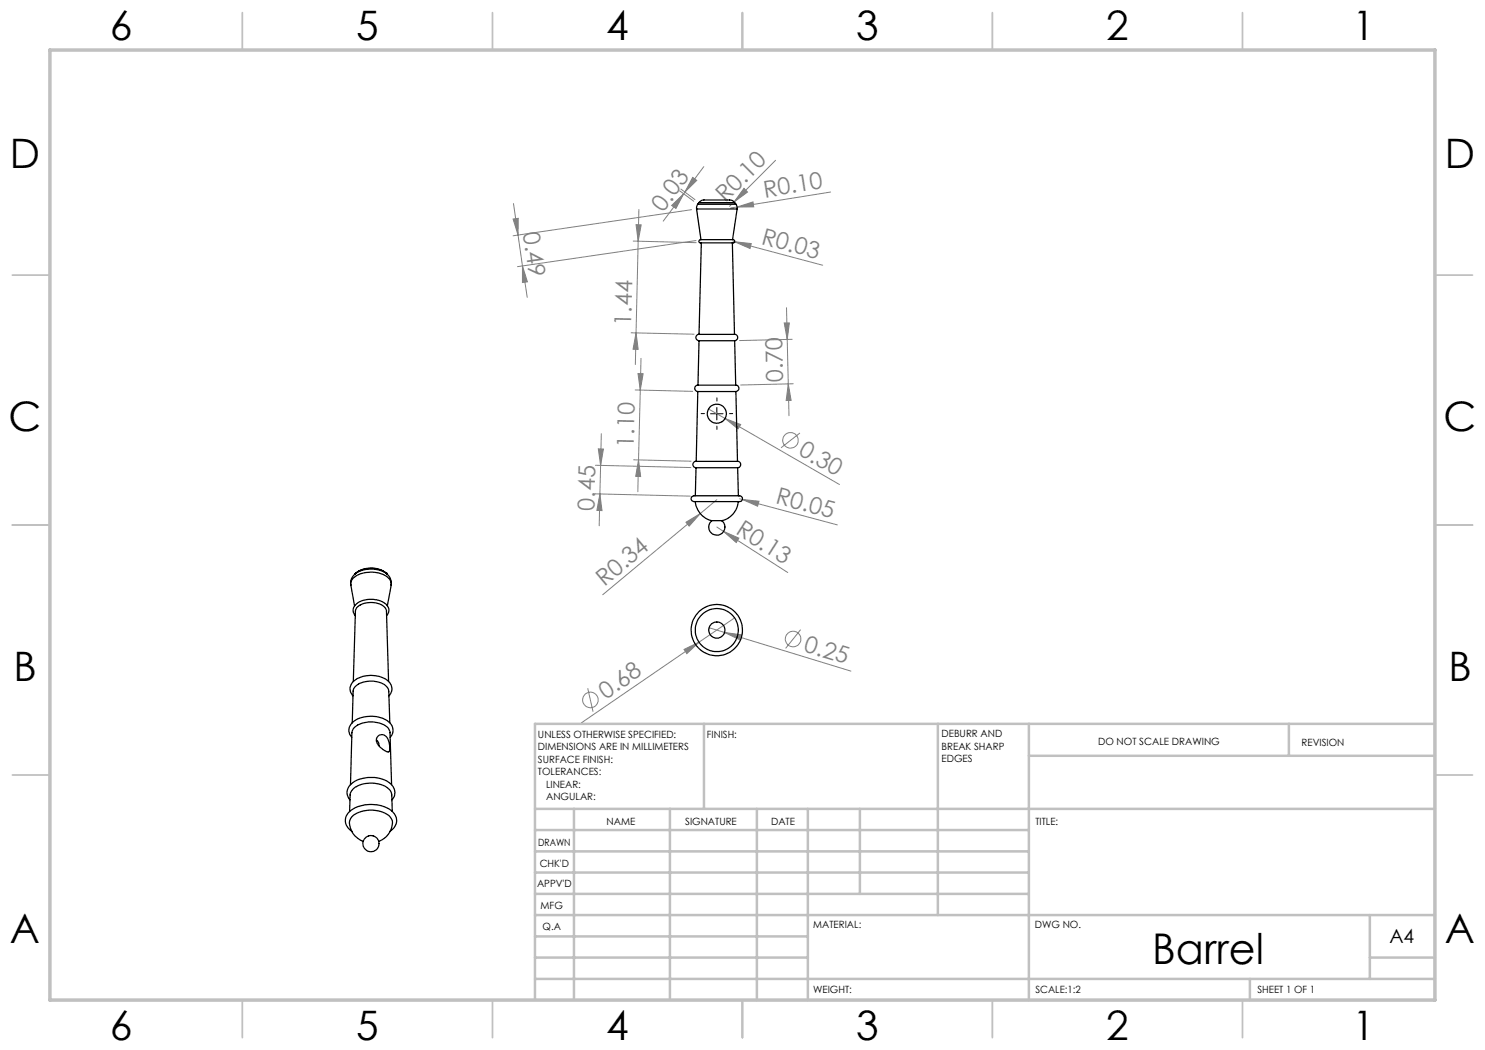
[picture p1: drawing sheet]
<svg xmlns="http://www.w3.org/2000/svg" width="297mm" height="210mm" viewBox="0 0 297 210" stroke-linecap="round" stroke-linejoin="round" font-family="sans-serif">
<g fill="none" stroke="#808080" stroke-width=".2">
<path d="M135.9 38.2l2.8 2M136.2 37.8l2.8 2.1M136.7 38.8l-4.1 5.4M137 38.4l-.3 .4M138.5 35.5l.8 .6-2.3 2.3zM140.8 33.3l-3.8 5.1M148.8 37.7l.7 .7-2.7 2zM155.1 32.1l-8.3 8.3M166.1 38.4l-18.7 3M102.6 43.8l1-.1v3.3zM102.7 40.7l1.8 12.5M104.5 53.2l.9 6.3"/>
<path d="M104.5 53.2l1 3.2-1 .1zM126.6 48.2l12.6 .3M127.2 44.9l1 .1-.6 3.3zM127.6 48.3l-.5 24.6M127.8 41.9l-.2 6.4M134.3 41.1l2.4-2.3-1.5 2.9zM138.3 41.9l-35.7 5.3M139.2 48.1l-35.7 5.2M146.6 48.3l.3 .1M146.8 40.4l-.9 .9M146.9 48.4l3.3 .3-.2 1zM146.9 48.4l17.6 4.6"/>
<path d="M147.4 41.4l3.2-1 .1 1zM147.4 41.4l-1.2 .2M126.2 66.6l12.6 .2M127 78l11.5 .3M127.2 66.6l.4 3.3-1-.1zM127.6 74.7h1l-.5 3.3zM128.1 78l-.4 14M128.2 71.7l-.1 6.3M156.8 64.6h1.1l-.5 3.3zM157.3 61.6l.5 21.5M157.7 76.8l.5 3.3h-1zM158.4 67.9l-10.5 .2"/>
<path d="M158.6 76.8l-10.5 .2M119 98.8l19.1 .4M119.1 93.1l19.1 .4M119.7 89.8h1l-.6 3.3zM120 98.8l.4 3.3h-1zM120 98.8l-.2 6.4M120.1 93.1l-.1 5.7M120.3 86.7l-.2 6.4M126.7 92l11.5 .2M127.7 92l.4 3.3h-1zM127.7 92l-.1 6.3M141.7 81.8l3.3 1.9"/>
<path d="M143.4 99.9l-3.3 2.8M145 83.7l3.1 1.2-.5 .9zM145 83.7l22.9 13.2M147.9 99.8l.6 .1M148.5 99.9l3.3 .4-.3 .9zM148.5 99.9l19 5.1M160 86.6l-3.8 3M137.2 104.4l2.9-1.7-2.3 2.5zM140.1 102.7l-19.6 16.2M143.4 105.4l1.3 .9M144.7 106.3l3.1 1.3-.6 .9zM144.7 106.3l12.9 8.2"/>
<path d="M117.5 137.6l1.1 4.7M136.8 129.9l3-1.5-2.4 2.3zM139.8 128.4l-23.5 16.1M141.8 125.5l3.1 1M144.9 126.5l3.3 .5-.3 .9zM144.9 126.5l25.3 7.7M146.9 123.6l-7.1 4.8M160.1 125.9l-3 3.8"/>
<circle cx="158.1" cy="88.1" r="1.55"/>
<circle cx="118.1" cy="140" r="1.56"/>
<circle cx="158.6" cy="127.8" r="1.56"/>
</g>
<path d="M140.9 82.7h-.7M143.4 80.2v-.6M143.4 85.2v.7M145.9 82.7h.6" fill="none" stroke="#000" stroke-width=".2" stroke-dasharray="15.2 1.3 1.3 1.3"/>
<path d="M142.1 82.8h2.5M143.4 81.5v2.5" fill="none" stroke="#000" stroke-width=".2"/>
<g fill="none" stroke="#c0c0c0" stroke-width=".35">
<path d="M48.5 2.5v7.5M98.5 2.5v7.5M148.5 2.5v7.5M198.5 2.5v7.5M248.5 2.5v7.5M2.5 55h7.5M287 55h7.5M2.5 105h7.5M287 105h7.5M2.5 155h7.5M287 155h7.5M48.5 200v7.5"/>
<path d="M98.5 200v7.5M148.5 200v7.5M198.5 200v7.5M248.5 200v7.5"/>
</g>
<g fill="none" stroke="#c0c0c0" stroke-width=".5">
<path d="M140.8 144.8v17M187.6 144.8v38.2M205.8 144.8v55.2M205.8 151.2h81.2M257.8 144.8v6.4M287 144.8h-180v55.2M107 161.8h180M107 178.8h98.8M107 174.5h98.8M107 170.3h98.8M107 166h98.8M114.8 161.8v38.2"/>
<path d="M134 161.8v38.2M151.4 161.8v38.2M161.6 161.8v38.2M172 161.8v17M107 195.8h180M107 191.5h54.6M107 187.3h54.6M107 183h180M250 195.8v4.2M274 191.5h13M274 183v12.8"/>
</g>
<path d="M10 10h277v190h-277z" fill="none" stroke="#c0c0c0" stroke-width=".7"/>
<g fill="#808080">
<path d="M147.4 41.4l3.2-1 .1 1z"/>
<path d="M136.8 129.9l3-1.5-2.4 2.3z"/>
<path d="M137.2 104.4l2.9-1.7-2.3 2.5z"/>
<path d="M148.8 37.7l.7 .7-2.7 2z"/>
<path d="M144.7 106.3l3.1 1.3-.6 .9z"/>
<path d="M145 83.7l3.1 1.2-.5 .9z"/>
<path d="M144.9 126.5l3.3 .5-.3 .9z"/>
<path d="M146.9 48.4l3.3 .3-.2 1z"/>
<path d="M148.5 99.9l3.3 .4-.3 .9z"/>
<path d="M138.5 35.5l.8 .6-2.3 2.3zM134.3 41.1l2.4-2.3-1.5 2.9z"/>
<path d="M119.7 89.8h1l-.6 3.3zM120 98.8l.4 3.3h-1zM127.6 74.7h1l-.5 3.3zM127.7 92l.4 3.3h-1zM127.2 44.9l1 .1-.6 3.3zM127.2 66.6l.4 3.3-1-.1z"/>
<path d="M157.7 76.8l.5 3.3h-1zM156.8 64.6h1.1l-.5 3.3z"/>
<path d="M102.6 43.8l1-.1v3.3zM104.5 53.2l1 3.2-1 .1z"/>
</g>
<g fill="none" stroke="#000" stroke-width=".25">
<path d="M139.3 41.8h8.1M139.3 41.8l.9 6.1M139.6 40.8l-.3 1M139.6 40.8h7.6M139.8 40.5a2.67 2.67 0 0 1 2.4-.5h1a8.7 8.7 0 0 1 3.4 .2l.3 .3M139.8 40.5h7.1M139.8 40.5l-.2 .3M139.9 48l.2-.1h5.9a.6 .6 0 0 1 .9 .5l-.1 .2h-6.3a.41 .41 0 0 1-.5 0 .41 .41 0 0 1-.1-.6zM140.3 48.6l-.5 18.3M146.5 48.6l.4 18.3M146.9 40.5l.3 .3M147.2 40.8l.2 1"/>
<path d="M147.4 41.8l-.9 6.1M139.6 78.3h7.6M139.6 78.3l-.4 14M139.6 77a.64 .64 0 0 0-.6 .7 .64 .64 0 0 0 .6 .6M139.6 77h7.5M139.8 66.9h6.9a.65 .65 0 0 1 .8 .5 .65 .65 0 0 1-.6 .7M139.8 66.9a.64 .64 0 0 0-.6 .6 .64 .64 0 0 0 .6 .6M139.8 68.1h7.1M139.8 68.1l-.2 8.9M146.9 68.1l.2 8.9M147.1 77a.64 .64 0 0 1 .7 .7 .64 .64 0 0 1-.6 .6M147.2 78.3l.3 14"/>
<path d="M138.3 99.4l.5-.2h8.7a.65 .65 0 0 1 1 .5 .65 .65 0 0 1-1 .6h-8.1a.77 .77 0 0 1-.8-.1 .77 .77 0 0 1-.3-.8zM139.2 93.5a.68 .68 0 0 1-.6-.8 .68 .68 0 0 1 1-.4h7.7a.65 .65 0 0 1 .8 .5 .65 .65 0 0 1-.6 .7M139.2 93.5h8.3M139.2 93.5l-.1 5.7M147.5 93.5l.2 5.7M70.2 117a2.83 2.83 0 0 1 2.7-3.1 4.6 4.6 0 0 1 5.1 1.7l.2 .6v.8M70.2 117a1.93 1.93 0 0 1 1.4-2 5.8 5.8 0 0 1 6.3 .8l.3 .8v.4l-.7 4.2M70.2 117l.7 4.2M71.2 114.6a5.3 5.3 0 0 1 6 0M71.2 114.6l-.3 .3M77.2 114.6a5.1 5.1 0 0 0-6 0M77.2 114.6h.1"/>
<path d="M77.2 114.6l.2 .3M139.1 100.3a4.3 4.3 0 0 0 3.2 3.8M142.3 104.1a1.63 1.63 0 0 0-.1 2.4 1.63 1.63 0 0 0 2.3 0 1.63 1.63 0 0 0-.1-2.4M142.3 104.1h2.1M147.7 100.3a4.3 4.3 0 0 1-3.3 3.8M70.6 139.2a2.1 2.1 0 0 1 .9-3.5 5.7 5.7 0 0 1 6.5 .9 1.93 1.93 0 0 1-.2 2.6M70.7 136.3l.4-14a2.41 2.41 0 0 1 2.6-1.8 3.4 3.4 0 0 1 3.6 1.6l.4 14.2M77.3 123.1a1.6 1.6 0 0 0-.6-2.6 5 5 0 0 0-5.7 .5 1.52 1.52 0 0 0 0 2.1M70 160a2.28 2.28 0 0 1 .8-3.6 6.8 6.8 0 0 1 7.4 .5 2.14 2.14 0 0 1 .2 3.1M70.1 156.9l.3-10.4a3 3 0 0 1 2.9-2 4.7 4.7 0 0 1 4.5 1.4l.2 .4 .3 10.6M70.3 147.5a2.23 2.23 0 0 1 1-3.6 6.2 6.2 0 0 1 6.7 .7 2.08 2.08 0 0 1 0 2.9M70.4 144.6l.2-6.4a2.52 2.52 0 0 1 2.5-1.9 4.4 4.4 0 0 1 4.5 1.5l.4 6.8"/>
<path d="M75.3 148a1.1 1.1 0 0 1 .5 1.1M75.6 147.3a1.31 1.31 0 0 1 1.4-.2 1.31 1.31 0 0 1 .8 1.2l.2 1.1-.2 .9a2.37 2.37 0 0 1-2-1.2l-.2-.2a1.25 1.25 0 0 1 0-1.6zM69.9 162.3l.1-3.3a2.9 2.9 0 0 1 2.7-2.2 5.5 5.5 0 0 1 5.4 1.4l.3 .8 .1 3.3M72.6 168.3a3.9 3.9 0 0 1-2.6-4.4 4.5 4.5 0 0 1 4-1.9 5.1 5.1 0 0 1 4.2 1.6 3.3 3.3 0 0 1-1.1 3.9l-1.4 .8M78 166.3a2.46 2.46 0 0 0 1.3-2.4 2.46 2.46 0 0 0-1.5-2.1 7.3 7.3 0 0 0-8.1 .7 2.39 2.39 0 0 0 .7 3.8"/>
<circle cx="143.4" cy="82.7" r="1.92"/>
<circle cx="143.3" cy="126" r="5.1"/>
<circle cx="143.4" cy="126" r="1.61"/>
<circle cx="143.4" cy="126" r="4.3"/>
<circle cx="74.2" cy="168.7" r="1.61"/>
</g>
<text font-size="8.5" x="230.5" y="192.7">Barrel</text>
<g font-size="8.1">
<text x="22" y="8">6</text>
<text x="71.2" y="8">5</text>
<text x="121.2" y="8">4</text>
<text x="171.3" y="8">3</text>
<text x="221.3" y="8">2</text>
<text x="270.5" y="8">1</text>
<text x="2" y="33.6">D</text>
<text x="289" y="33.6">D</text>
<text x="1.7" y="86.1">C</text>
<text x="288.7" y="86.1">C</text>
<text x="2.7" y="136.1">B</text>
<text x="289.7" y="136.1">B</text>
<text x="2" y="188.6">A</text>
<text x="289" y="188.6">A</text>
<text x="22" y="208">6</text>
<text x="71.2" y="208">5</text>
<text x="121.2" y="208">4</text>
<text x="171.3" y="208">3</text>
<text x="221.3" y="208">2</text>
<text x="270.5" y="208">1</text>
</g>
<g font-size="4.7" fill="#808080">
<text x="145.1" y="40.7" transform="rotate(-45 145.1 40.7)">R0.10</text>
<text x="153" y="39.5" transform="rotate(-9 153 39.5)">R0.10</text>
<text x="104.6" y="46.6" transform="rotate(82 104.6 46.6)">0.49</text>
<text x="132.6" y="42.6" transform="rotate(-53 132.6 42.6)">0.03</text>
<text x="152.1" y="48.7" transform="rotate(15 152.1 48.7)">R0.03</text>
<text x="126.2" y="65.1" transform="rotate(-89 126.2 65.1)">1.44</text>
<text x="156.6" y="76.5" transform="rotate(-91 156.6 76.5)">0.70</text>
<text x="126.8" y="89.5" transform="rotate(-89 126.8 89.5)">1.10</text>
<text x="159.5" y="90.8" transform="rotate(30 159.5 90.8)">0.30</text>
<text x="155" y="100.6" transform="rotate(15 155 100.6)">R0.05</text>
<text x="118.9" y="102.2" transform="rotate(-89 118.9 102.2)">0.45</text>
<text x="147" y="106.6" transform="rotate(33 147 106.6)">R0.13</text>
<text x="120.9" y="117.4" transform="rotate(-40 120.9 117.4)">R0.34</text>
<text x="160.6" y="130.2" transform="rotate(17 160.6 130.2)">0.25</text>
<text x="121.2" y="139.9" transform="rotate(-34 121.2 139.9)">0.68</text>
</g>
<text font-size="3.9" x="277.9" y="188.5">A4</text>
<g font-size="2">
<text x="107.6" y="147.6">UNLESS OTHERWISE SPECIFIED:</text>
<text x="141.4" y="147.6">FINISH:</text>
<text x="188.3" y="147.5">DEBURR AND</text>
<text x="188.3" y="150">BREAK SHARP</text>
<text x="219.6" y="149">DO NOT SCALE DRAWING</text>
<text x="260.3" y="149.2">REVISION</text>
<text x="107.6" y="150.1">DIMENSIONS ARE IN MILLIMETERS</text>
<text x="107.6" y="152.6">SURFACE FINISH:</text>
<text x="107.6" y="155.1">TOLERANCES:</text>
<text x="188.3" y="152.5">EDGES</text>
<text x="109.2" y="157.6">LINEAR:</text>
<text x="109.2" y="160.1">ANGULAR:</text>
<text x="121.3" y="165">NAME</text>
<text x="137" y="164.9">SIGNATURE</text>
<text x="154.2" y="164.9">DATE</text>
<text x="207.1" y="164.9">TITLE:</text>
<text x="107.6" y="169.1">DRAWN</text>
<text x="107.9" y="173.3">CHK'D</text>
<text x="107.4" y="177.4">APPV'D</text>
<text x="108.1" y="181.8">MFG</text>
<text x="108.5" y="186">Q.A</text>
<text x="162.6" y="185.5">MATERIAL:</text>
<text x="207" y="185.5">DWG NO.</text>
<text x="162.6" y="198.5">WEIGHT:</text>
<text x="207.1" y="198.6">SCALE:1:2</text>
<text x="251.5" y="198.6">SHEET 1 OF 1</text>
</g>
</svg>
